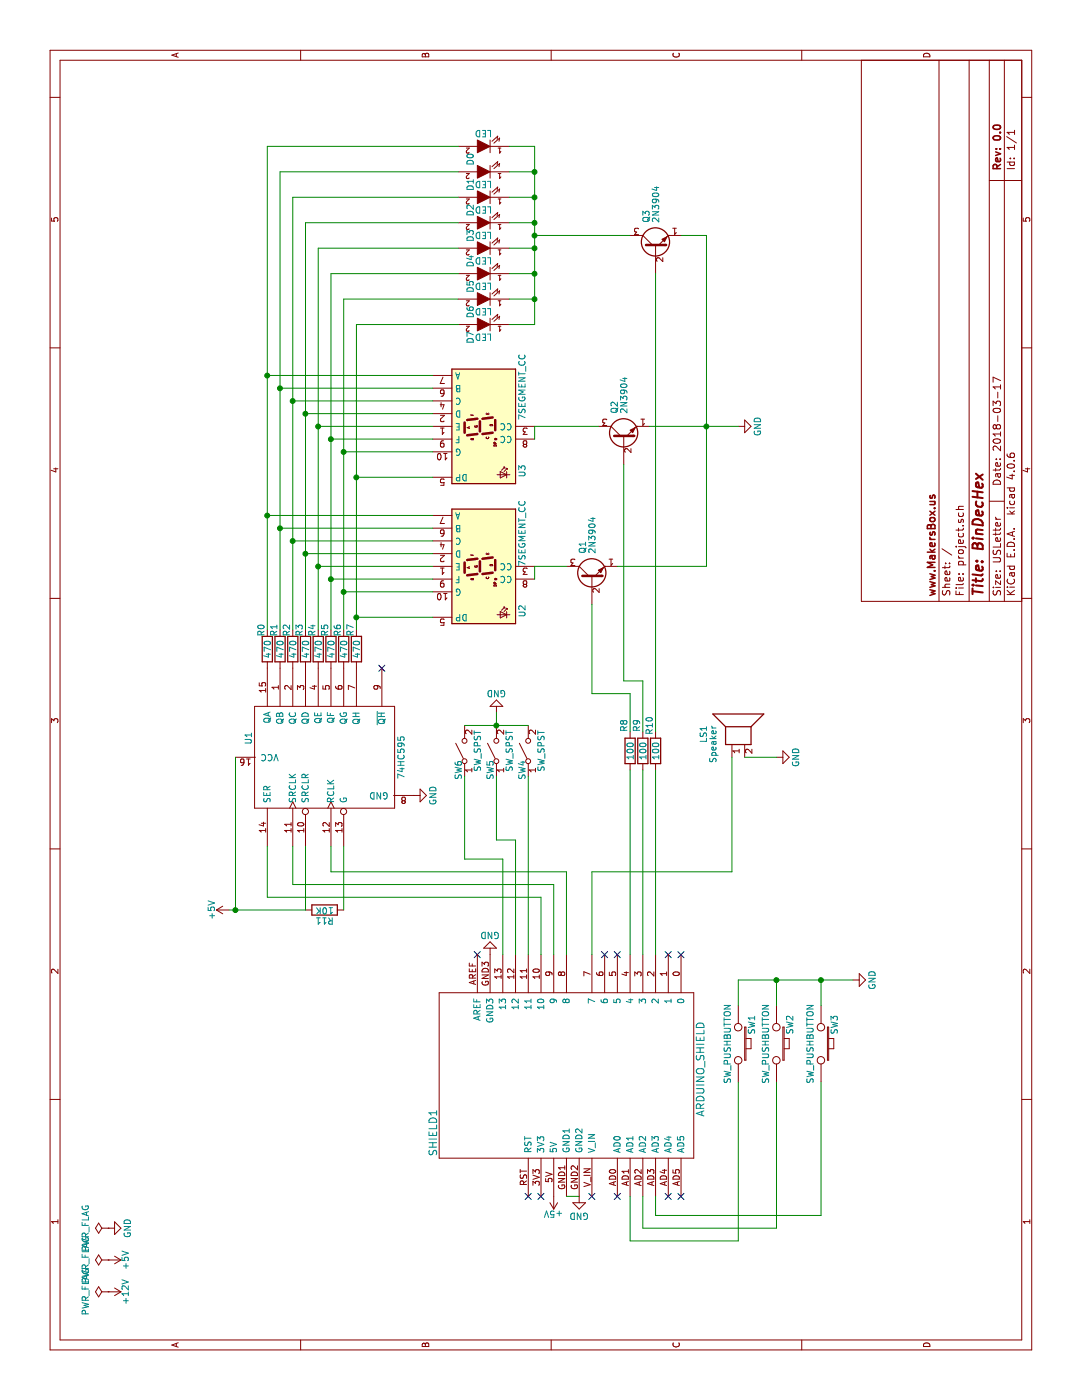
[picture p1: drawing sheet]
EESchema Schematic File Version 2
LIBS:project
LIBS:project-cache
LIBS:power
LIBS:device
LIBS:transistors
LIBS:conn
LIBS:linear
LIBS:regul
LIBS:74xx
LIBS:cmos4000
LIBS:adc-dac
LIBS:memory
LIBS:xilinx
LIBS:microcontrollers
LIBS:dsp
LIBS:microchip
LIBS:analog_switches
LIBS:motorola
LIBS:texas
LIBS:intel
LIBS:audio
LIBS:interface
LIBS:digital-audio
LIBS:philips
LIBS:display
LIBS:cypress
LIBS:siliconi
LIBS:opto
LIBS:atmel
LIBS:contrib
LIBS:valves
LIBS:switches
EELAYER 25 0
EELAYER END
$Descr USLetter 11000 8500
encoding utf-8
Sheet 1 1
Title "BinDecHex"
Date "2018-03-17"
Rev "0.0"
Comp "www.MakersBox.us"
Comment1 ""
Comment2 ""
Comment3 ""
Comment4 ""
$EndDescr
$Comp
L +12V #PWR01
U 1 1
P 850 850
F 0 "#PWR01" H 850 700 50  0001 C CNN
F 1 "+12V" H 850 990 50  0000 C CNN
F 2 "" H 850 850 60  0000 C CNN
F 3 "" H 850 850 60  0000 C CNN
	1    850  850 
	-1   0    0    1   
$EndComp
$Comp
L +5V #PWR02
U 1 1
P 1100 850
F 0 "#PWR02" H 1100 700 50  0001 C CNN
F 1 "+5V" H 1100 990 50  0000 C CNN
F 2 "" H 1100 850 60  0000 C CNN
F 3 "" H 1100 850 60  0000 C CNN
	1    1100 850 
	-1   0    0    1   
$EndComp
$Comp
L GND #PWR03
U 1 1
P 1350 850
F 0 "#PWR03" H 1350 600 50  0001 C CNN
F 1 "GND" H 1350 700 50  0000 C CNN
F 2 "" H 1350 850 60  0000 C CNN
F 3 "" H 1350 850 60  0000 C CNN
	1    1350 850 
	1    0    0    -1  
$EndComp
$Comp
L PWR_FLAG #FLG04
U 1 1
P 850 850
F 0 "#FLG04" H 850 945 50  0001 C CNN
F 1 "PWR_FLAG" H 850 1030 50  0000 C CNN
F 2 "" H 850 850 60  0000 C CNN
F 3 "" H 850 850 60  0000 C CNN
	1    850  850 
	1    0    0    -1  
$EndComp
$Comp
L PWR_FLAG #FLG05
U 1 1
P 1100 850
F 0 "#FLG05" H 1100 945 50  0001 C CNN
F 1 "PWR_FLAG" H 1100 1030 50  0000 C CNN
F 2 "" H 1100 850 60  0000 C CNN
F 3 "" H 1100 850 60  0000 C CNN
	1    1100 850 
	1    0    0    -1  
$EndComp
$Comp
L +5V #PWR06
U 1 1
P 1600 4350
F 0 "#PWR06" H 1600 4200 50  0001 C CNN
F 1 "+5V" H 1600 4490 50  0000 C CNN
F 2 "" H 1600 4350 60  0000 C CNN
F 3 "" H 1600 4350 60  0000 C CNN
	1    1600 4350
	0    -1   -1   0   
$EndComp
$Comp
L R R0
U 1 1
P 5900 2100
F 0 "R0" V 5850 2250 50  0000 C CNN
F 1 "470" V 5900 2100 50  0000 C CNN
F 2 "footprints:Resistor_Horz" V 5830 2100 30  0001 C CNN
F 3 "" H 5900 2100 30  0000 C CNN
	1    5900 2100
	0    1    1    0   
$EndComp
$Comp
L SW_PUSHBUTTON SW1
U 1 1
P 2800 5800
F 0 "SW1" H 2650 5910 50  0000 C CNN
F 1 "SW_PUSHBUTTON" H 2800 5720 50  0000 C CNN
F 2 "footprints:SW_PUSH_SMALL" H 2800 5800 60  0001 C CNN
F 3 "" H 2800 5800 60  0000 C CNN
	1    2800 5800
	-1   0    0    1   
$EndComp
$Comp
L 7SEGMENT_CC U2
U 1 1
P 6550 3800
F 0 "U2" H 6950 3500 50  0000 R CNN
F 1 "7SEGMENT_CC" H 6550 3500 50  0000 R CNN
F 2 "footprints:7SegmentLED_LTS6760_LTS6780" H 6600 3500 50  0001 L CNN
F 3 "" H 6550 3820 50  0001 L CNN
	1    6550 3800
	-1   0    0    -1  
$EndComp
$Comp
L 7SEGMENT_CC U3
U 1 1
P 7650 3800
F 0 "U3" H 8050 3500 50  0000 R CNN
F 1 "7SEGMENT_CC" H 7600 3500 50  0000 R CNN
F 2 "footprints:7SegmentLED_LTS6760_LTS6780" H 7700 3500 50  0001 L CNN
F 3 "" H 7650 3820 50  0001 L CNN
	1    7650 3800
	-1   0    0    -1  
$EndComp
$Comp
L 74HC595 U1
U 1 1
P 5050 2550
F 0 "U1" H 5200 3150 50  0000 C CNN
F 1 "74HC595" H 5050 1950 50  0000 C CNN
F 2 "footprints:DIP-16_W7.62mm" H 5050 2550 50  0001 C CNN
F 3 "" H 5050 2550 50  0001 C CNN
	1    5050 2550
	1    0    0    -1  
$EndComp
$Comp
L R R1
U 1 1
P 5900 2200
F 0 "R1" V 5850 2350 50  0000 C CNN
F 1 "470" V 5900 2200 50  0000 C CNN
F 2 "footprints:Resistor_Horz" V 5830 2200 30  0001 C CNN
F 3 "" H 5900 2200 30  0000 C CNN
	1    5900 2200
	0    1    1    0   
$EndComp
$Comp
L R R2
U 1 1
P 5900 2300
F 0 "R2" V 5850 2450 50  0000 C CNN
F 1 "470" V 5900 2300 50  0000 C CNN
F 2 "footprints:Resistor_Horz" V 5830 2300 30  0001 C CNN
F 3 "" H 5900 2300 30  0000 C CNN
	1    5900 2300
	0    1    1    0   
$EndComp
$Comp
L R R3
U 1 1
P 5900 2400
F 0 "R3" V 5850 2550 50  0000 C CNN
F 1 "470" V 5900 2400 50  0000 C CNN
F 2 "footprints:Resistor_Horz" V 5830 2400 30  0001 C CNN
F 3 "" H 5900 2400 30  0000 C CNN
	1    5900 2400
	0    1    1    0   
$EndComp
$Comp
L R R4
U 1 1
P 5900 2500
F 0 "R4" V 5850 2650 50  0000 C CNN
F 1 "470" V 5900 2500 50  0000 C CNN
F 2 "footprints:Resistor_Horz" V 5830 2500 30  0001 C CNN
F 3 "" H 5900 2500 30  0000 C CNN
	1    5900 2500
	0    1    1    0   
$EndComp
$Comp
L R R5
U 1 1
P 5900 2600
F 0 "R5" V 5850 2750 50  0000 C CNN
F 1 "470" V 5900 2600 50  0000 C CNN
F 2 "footprints:Resistor_Horz" V 5830 2600 30  0001 C CNN
F 3 "" H 5900 2600 30  0000 C CNN
	1    5900 2600
	0    1    1    0   
$EndComp
$Comp
L R R6
U 1 1
P 5900 2700
F 0 "R6" V 5850 2850 50  0000 C CNN
F 1 "470" V 5900 2700 50  0000 C CNN
F 2 "footprints:Resistor_Horz" V 5830 2700 30  0001 C CNN
F 3 "" H 5900 2700 30  0000 C CNN
	1    5900 2700
	0    1    1    0   
$EndComp
$Comp
L R R7
U 1 1
P 5900 2800
F 0 "R7" V 5850 2950 50  0000 C CNN
F 1 "470" V 5900 2800 50  0000 C CNN
F 2 "footprints:Resistor_Horz" V 5830 2800 30  0001 C CNN
F 3 "" H 5900 2800 30  0000 C CNN
	1    5900 2800
	0    1    1    0   
$EndComp
$Comp
L GND #PWR07
U 1 1
P 7650 5800
F 0 "#PWR07" H 7650 5550 50  0001 C CNN
F 1 "GND" H 7650 5650 50  0000 C CNN
F 2 "" H 7650 5800 60  0000 C CNN
F 3 "" H 7650 5800 60  0000 C CNN
	1    7650 5800
	1    0    0    -1  
$EndComp
NoConn ~ 5750 3000
$Comp
L +5V #PWR08
U 1 1
P 3850 1800
F 0 "#PWR08" H 3850 1650 50  0001 C CNN
F 1 "+5V" H 3850 1940 50  0000 C CNN
F 2 "" H 3850 1800 60  0000 C CNN
F 3 "" H 3850 1800 60  0000 C CNN
	1    3850 1800
	1    0    0    -1  
$EndComp
$Comp
L SW_PUSHBUTTON SW2
U 1 1
P 2800 6100
F 0 "SW2" H 2650 6210 50  0000 C CNN
F 1 "SW_PUSHBUTTON" H 2800 6020 50  0000 C CNN
F 2 "footprints:SW_PUSH_SMALL" H 2800 6100 60  0001 C CNN
F 3 "" H 2800 6100 60  0000 C CNN
	1    2800 6100
	-1   0    0    1   
$EndComp
$Comp
L SW_PUSHBUTTON SW3
U 1 1
P 2800 6450
F 0 "SW3" H 2650 6560 50  0000 C CNN
F 1 "SW_PUSHBUTTON" H 2800 6370 50  0000 C CNN
F 2 "footprints:SW_PUSH_SMALL" H 2800 6450 60  0001 C CNN
F 3 "" H 2800 6450 60  0000 C CNN
	1    2800 6450
	-1   0    0    1   
$EndComp
$Comp
L GND #PWR09
U 1 1
P 3300 6700
F 0 "#PWR09" H 3300 6450 50  0001 C CNN
F 1 "GND" H 3300 6550 50  0000 C CNN
F 2 "" H 3300 6700 60  0000 C CNN
F 3 "" H 3300 6700 60  0000 C CNN
	1    3300 6700
	1    0    0    -1  
$EndComp
$Comp
L SW_SPST SW4
U 1 1
P 5100 4150
F 0 "SW4" H 4950 4200 50  0000 C CNN
F 1 "SW_SPST" H 5100 4050 50  0000 C CNN
F 2 "footprints:SW_Micro_SPST" H 5100 4150 50  0001 C CNN
F 3 "" H 5100 4150 50  0001 C CNN
	1    5100 4150
	1    0    0    -1  
$EndComp
$Comp
L SW_SPST SW5
U 1 1
P 5100 3900
F 0 "SW5" H 4950 3950 50  0000 C CNN
F 1 "SW_SPST" H 5100 3800 50  0000 C CNN
F 2 "footprints:SW_Micro_SPST" H 5100 3900 50  0001 C CNN
F 3 "" H 5100 3900 50  0001 C CNN
	1    5100 3900
	1    0    0    -1  
$EndComp
$Comp
L GND #PWR010
U 1 1
P 5400 3900
F 0 "#PWR010" H 5400 3650 50  0001 C CNN
F 1 "GND" H 5400 3750 50  0000 C CNN
F 2 "" H 5400 3900 60  0000 C CNN
F 3 "" H 5400 3900 60  0000 C CNN
	1    5400 3900
	0    -1   -1   0   
$EndComp
$Comp
L R R11
U 1 1
P 3850 2550
F 0 "R11" V 3930 2550 50  0000 C CNN
F 1 "10K" V 3850 2550 50  0000 C CNN
F 2 "footprints:Resistor_Horz" V 3780 2550 30  0001 C CNN
F 3 "" H 3850 2550 30  0000 C CNN
	1    3850 2550
	-1   0    0    1   
$EndComp
NoConn ~ 3500 5250
NoConn ~ 3500 5350
$Comp
L GND #PWR011
U 1 1
P 1600 4550
F 0 "#PWR011" H 1600 4300 50  0001 C CNN
F 1 "GND" H 1600 4400 50  0000 C CNN
F 2 "" H 1600 4550 60  0000 C CNN
F 3 "" H 1600 4550 60  0000 C CNN
	1    1600 4550
	0    1    1    0   
$EndComp
$Comp
L GND #PWR012
U 1 1
P 3500 3850
F 0 "#PWR012" H 3500 3600 50  0001 C CNN
F 1 "GND" H 3500 3700 50  0000 C CNN
F 2 "" H 3500 3850 60  0000 C CNN
F 3 "" H 3500 3850 60  0000 C CNN
	1    3500 3850
	0    -1   -1   0   
$EndComp
NoConn ~ 1600 4650
NoConn ~ 1600 4250
NoConn ~ 1600 4150
NoConn ~ 3500 3750
$Comp
L R R8
U 1 1
P 5100 4950
F 0 "R8" V 5050 5150 50  0000 C CNN
F 1 "100" V 5100 4950 50  0000 C CNN
F 2 "footprints:Resistor_Horz" V 5030 4950 30  0001 C CNN
F 3 "" H 5100 4950 30  0000 C CNN
	1    5100 4950
	0    1    1    0   
$EndComp
$Comp
L R R9
U 1 1
P 5100 5050
F 0 "R9" V 5050 5250 50  0000 C CNN
F 1 "100" V 5100 5050 50  0000 C CNN
F 2 "footprints:Resistor_Horz" V 5030 5050 30  0001 C CNN
F 3 "" H 5100 5050 30  0000 C CNN
	1    5100 5050
	0    1    1    0   
$EndComp
$Comp
L R R10
U 1 1
P 5100 5150
F 0 "R10" V 5050 5350 50  0000 C CNN
F 1 "100" V 5100 5150 50  0000 C CNN
F 2 "footprints:Resistor_Horz" V 5030 5150 30  0001 C CNN
F 3 "" H 5100 5150 30  0000 C CNN
	1    5100 5150
	0    1    1    0   
$EndComp
$Comp
L Speaker LS1
U 1 1
P 5250 5750
F 0 "LS1" H 5300 5975 50  0000 R CNN
F 1 "Speaker" H 5300 5900 50  0000 R CNN
F 2 "footprints:PS1240_piezo" H 5250 5550 50  0001 C CNN
F 3 "" H 5240 5700 50  0001 C CNN
	1    5250 5750
	1    0    0    -1  
$EndComp
$Comp
L GND #PWR013
U 1 1
P 5050 6100
F 0 "#PWR013" H 5050 5850 50  0001 C CNN
F 1 "GND" H 5050 5950 50  0000 C CNN
F 2 "" H 5050 6100 60  0000 C CNN
F 3 "" H 5050 6100 60  0000 C CNN
	1    5050 6100
	1    0    0    -1  
$EndComp
$Comp
L SW_SPST SW6
U 1 1
P 5100 3650
F 0 "SW6" H 4950 3700 50  0000 C CNN
F 1 "SW_SPST" H 5100 3550 50  0000 C CNN
F 2 "footprints:SW_Micro_SPST" H 5100 3650 50  0001 C CNN
F 3 "" H 5100 3650 50  0001 C CNN
	1    5100 3650
	1    0    0    -1  
$EndComp
$Comp
L 2N3904 Q1
U 1 1
P 6450 4650
F 0 "Q1" H 6650 4725 50  0000 L CNN
F 1 "2N3904" H 6650 4650 50  0000 L CNN
F 2 "footprints:TO-92_NPN_EBC_wide" H 6650 4575 50  0001 L CIN
F 3 "" H 6450 4650 50  0001 L CNN
	1    6450 4650
	1    0    0    -1  
$EndComp
$Comp
L 2N3904 Q2
U 1 1
P 7550 4900
F 0 "Q2" H 7750 4975 50  0000 L CNN
F 1 "2N3904" H 7750 4900 50  0000 L CNN
F 2 "footprints:TO-92_NPN_EBC_wide" H 7750 4825 50  0001 L CIN
F 3 "" H 7550 4900 50  0001 L CNN
	1    7550 4900
	1    0    0    -1  
$EndComp
$Comp
L 2N3904 Q3
U 1 1
P 9050 5150
F 0 "Q3" H 9250 5225 50  0000 L CNN
F 1 "2N3904" H 9250 5150 50  0000 L CNN
F 2 "footprints:TO-92_NPN_EBC_wide" H 9250 5075 50  0001 L CIN
F 3 "" H 9050 5150 50  0001 L CNN
	1    9050 5150
	1    0    0    -1  
$EndComp
$Comp
L LED-RESCUE-project. D0
U 1 1
P 9850 3800
F 0 "D0" V 9950 3900 50  0000 C CNN
F 1 "LED" H 9850 3700 50  0000 C CNN
F 2 "footprints:LED-3MM" H 9850 3800 60  0001 C CNN
F 3 "" H 9850 3800 60  0000 C CNN
	1    9850 3800
	0    -1   -1   0   
$EndComp
$Comp
L LED-RESCUE-project. D1
U 1 1
P 9650 3800
F 0 "D1" V 9750 3900 50  0000 C CNN
F 1 "LED" H 9650 3900 50  0000 C CNN
F 2 "footprints:LED-3MM" H 9650 3800 60  0001 C CNN
F 3 "" H 9650 3800 60  0000 C CNN
	1    9650 3800
	0    -1   -1   0   
$EndComp
$Comp
L LED-RESCUE-project. D2
U 1 1
P 9450 3800
F 0 "D2" V 9550 3900 50  0000 C CNN
F 1 "LED" H 9450 3900 50  0000 C CNN
F 2 "footprints:LED-3MM" H 9450 3800 60  0001 C CNN
F 3 "" H 9450 3800 60  0000 C CNN
	1    9450 3800
	0    -1   -1   0   
$EndComp
$Comp
L LED-RESCUE-project. D3
U 1 1
P 9250 3800
F 0 "D3" V 9350 3900 50  0000 C CNN
F 1 "LED" H 9250 3900 50  0000 C CNN
F 2 "footprints:LED-3MM" H 9250 3800 60  0001 C CNN
F 3 "" H 9250 3800 60  0000 C CNN
	1    9250 3800
	0    -1   -1   0   
$EndComp
$Comp
L LED-RESCUE-project. D4
U 1 1
P 9050 3800
F 0 "D4" V 9150 3900 50  0000 C CNN
F 1 "LED" H 9050 3900 50  0000 C CNN
F 2 "footprints:LED-3MM" H 9050 3800 60  0001 C CNN
F 3 "" H 9050 3800 60  0000 C CNN
	1    9050 3800
	0    -1   -1   0   
$EndComp
$Comp
L LED-RESCUE-project. D5
U 1 1
P 8850 3800
F 0 "D5" V 8950 3900 50  0000 C CNN
F 1 "LED" H 8850 3900 50  0000 C CNN
F 2 "footprints:LED-3MM" H 8850 3800 60  0001 C CNN
F 3 "" H 8850 3800 60  0000 C CNN
	1    8850 3800
	0    -1   -1   0   
$EndComp
$Comp
L LED-RESCUE-project. D6
U 1 1
P 8650 3800
F 0 "D6" V 8750 3900 50  0000 C CNN
F 1 "LED" H 8650 3900 50  0000 C CNN
F 2 "footprints:LED-3MM" H 8650 3800 60  0001 C CNN
F 3 "" H 8650 3800 60  0000 C CNN
	1    8650 3800
	0    -1   -1   0   
$EndComp
$Comp
L LED-RESCUE-project. D7
U 1 1
P 8450 3800
F 0 "D7" V 8550 3900 50  0000 C CNN
F 1 "LED" H 8450 3900 50  0000 C CNN
F 2 "footprints:LED-3MM" H 8450 3800 60  0001 C CNN
F 3 "" H 8450 3800 60  0000 C CNN
	1    8450 3800
	0    -1   -1   0   
$EndComp
$Comp
L ARDUINO_SHIELD SHIELD1
U 1 1
P 2550 4550
F 0 "SHIELD1" H 2100 5700 60  0000 C CNN
F 1 "ARDUINO_SHIELD" H 2600 3600 60  0000 C CNN
F 2 "footprints:ARDUINO_SHIELD" H 2550 4350 50  0001 C CNN
F 3 "" H 2550 4550 60  0000 C CNN
	1    2550 4550
	1    0    0    -1  
$EndComp
Wire Wire Line
	4150 4650 3500 4650
Wire Wire Line
	4150 5750 4150 4650
Wire Wire Line
	5550 4650 6250 4650
Wire Wire Line
	5550 4950 5550 4650
Wire Wire Line
	5250 4950 5550 4950
Wire Wire Line
	5650 5050 5650 4900
Wire Wire Line
	5250 5050 5650 5050
Wire Wire Line
	4250 3950 4250 3650
Wire Wire Line
	4400 4050 4400 3900
Wire Wire Line
	3500 4150 4900 4150
Wire Wire Line
	4400 4050 3500 4050
Wire Wire Line
	3500 3950 4250 3950
Wire Wire Line
	3950 4250 3500 4250
Wire Wire Line
	4050 4350 3500 4350
Wire Wire Line
	4150 4450 3500 4450
Wire Wire Line
	1350 5050 1350 6100
Wire Wire Line
	1250 4950 1250 5800
Wire Wire Line
	8450 2800 8450 3600
Wire Wire Line
	8650 2700 8650 3600
Wire Wire Line
	8850 2600 8850 3600
Wire Wire Line
	9050 2500 9050 3600
Wire Wire Line
	9250 2400 9250 3600
Wire Wire Line
	9450 2300 9450 3600
Wire Wire Line
	9650 2200 9650 3600
Wire Wire Line
	9850 2100 9850 3600
Wire Wire Line
	8450 4000 8450 4200
Wire Wire Line
	8450 4200 9850 4200
Wire Wire Line
	9850 4200 9850 4000
Wire Wire Line
	9650 4200 9650 4000
Connection ~ 9650 4200
Wire Wire Line
	9450 4200 9450 4000
Connection ~ 9450 4200
Wire Wire Line
	9250 4200 9250 4000
Connection ~ 9250 4200
Wire Wire Line
	9050 4200 9050 4000
Connection ~ 9050 4200
Wire Wire Line
	8850 4200 8850 4000
Connection ~ 8850 4200
Wire Wire Line
	8650 4000 8650 4200
Connection ~ 8650 4200
Wire Wire Line
	9150 4200 9150 4950
Connection ~ 9150 4200
Wire Wire Line
	4250 3650 4900 3650
Wire Wire Line
	5050 5850 5050 6100
Wire Wire Line
	4150 5750 5050 5750
Wire Wire Line
	3500 4950 4950 4950
Wire Wire Line
	3500 5050 4950 5050
Wire Wire Line
	4950 5150 3500 5150
Wire Wire Line
	1600 4450 1600 4550
Wire Wire Line
	4350 2700 3850 2700
Wire Wire Line
	3850 1800 3850 2400
Wire Wire Line
	3850 2400 4350 2400
Connection ~ 5300 3900
Wire Wire Line
	5400 3900 5300 3900
Wire Wire Line
	5300 3650 5300 4150
Wire Wire Line
	4400 3900 4900 3900
Wire Wire Line
	5250 5150 8850 5150
Wire Wire Line
	5650 4900 7350 4900
Wire Wire Line
	1450 6450 2500 6450
Wire Wire Line
	1250 5800 2500 5800
Connection ~ 3300 6450
Wire Wire Line
	3300 6450 3100 6450
Connection ~ 3300 6100
Wire Wire Line
	3300 6100 3100 6100
Wire Wire Line
	3100 5800 3300 5800
Wire Wire Line
	1350 6100 2500 6100
Wire Wire Line
	4150 2600 4350 2600
Wire Wire Line
	4150 2600 4150 4450
Wire Wire Line
	4050 2300 4350 2300
Wire Wire Line
	4050 2300 4050 4350
Wire Wire Line
	3950 2100 4350 2100
Wire Wire Line
	3950 2100 3950 4250
Connection ~ 7650 5550
Wire Wire Line
	7650 5100 7650 5800
Wire Wire Line
	6550 5550 6550 4850
Wire Wire Line
	6550 5550 9150 5550
Wire Wire Line
	9150 5550 9150 5350
Wire Wire Line
	6550 4200 6450 4200
Wire Wire Line
	6550 4450 6550 4200
Wire Wire Line
	7650 4200 7550 4200
Wire Wire Line
	7650 4700 7650 4200
Connection ~ 8050 2100
Connection ~ 7950 2200
Connection ~ 7850 2300
Connection ~ 7750 2400
Connection ~ 7650 2500
Connection ~ 7550 2600
Connection ~ 7450 2700
Connection ~ 7250 2800
Connection ~ 6150 2800
Wire Wire Line
	7250 2800 7250 3400
Connection ~ 6350 2700
Wire Wire Line
	7450 2700 7450 3400
Connection ~ 6450 2600
Wire Wire Line
	7550 2600 7550 3400
Connection ~ 6550 2500
Wire Wire Line
	7650 2500 7650 3400
Connection ~ 6650 2400
Wire Wire Line
	7750 2400 7750 3400
Connection ~ 6750 2300
Wire Wire Line
	7850 2300 7850 3400
Connection ~ 6850 2200
Wire Wire Line
	7950 2200 7950 3400
Connection ~ 6950 2100
Wire Wire Line
	8050 2100 8050 3400
Wire Wire Line
	6950 2100 6950 3400
Wire Wire Line
	6050 2100 9850 2100
Wire Wire Line
	6850 2200 6850 3400
Wire Wire Line
	6050 2200 9650 2200
Wire Wire Line
	6750 2300 6750 3400
Wire Wire Line
	6050 2300 9450 2300
Wire Wire Line
	6650 2400 6650 3400
Wire Wire Line
	6050 2400 9250 2400
Wire Wire Line
	6550 2500 6550 3400
Wire Wire Line
	6050 2500 9050 2500
Wire Wire Line
	6450 2600 6450 3400
Wire Wire Line
	6050 2600 8850 2600
Wire Wire Line
	6350 2700 6350 3400
Wire Wire Line
	6050 2700 8650 2700
Wire Wire Line
	6150 2800 6150 3400
Wire Wire Line
	6050 2800 8450 2800
Wire Wire Line
	1450 6450 1450 5150
Wire Wire Line
	1450 5150 1600 5150
Wire Wire Line
	1350 5050 1600 5050
Wire Wire Line
	1250 4950 1600 4950
Wire Wire Line
	3300 5800 3300 6700
NoConn ~ 1600 4850
NoConn ~ 1600 5250
NoConn ~ 1600 5350
NoConn ~ 3500 4850
NoConn ~ 3500 4750
$Comp
L GND #PWR014
U 1 1
P 4750 3250
F 0 "#PWR014" H 4750 3000 50  0001 C CNN
F 1 "GND" H 4750 3100 50  0000 C CNN
F 2 "" H 4750 3250 60  0000 C CNN
F 3 "" H 4750 3250 60  0000 C CNN
	1    4750 3250
	1    0    0    -1  
$EndComp
Wire Wire Line
	5050 1850 3850 1850
Connection ~ 3850 1850
$Comp
L PWR_FLAG #FLG06
U 1 1
P 1350 850
F 0 "#FLG06" H 1350 945 50  0001 C CNN
F 1 "PWR_FLAG" H 1350 1030 50  0000 C CNN
F 2 "" H 1350 850 60  0000 C CNN
F 3 "" H 1350 850 60  0000 C CNN
	1    1350 850 
	1    0    0    -1  
$EndComp
$EndSCHEMATC
